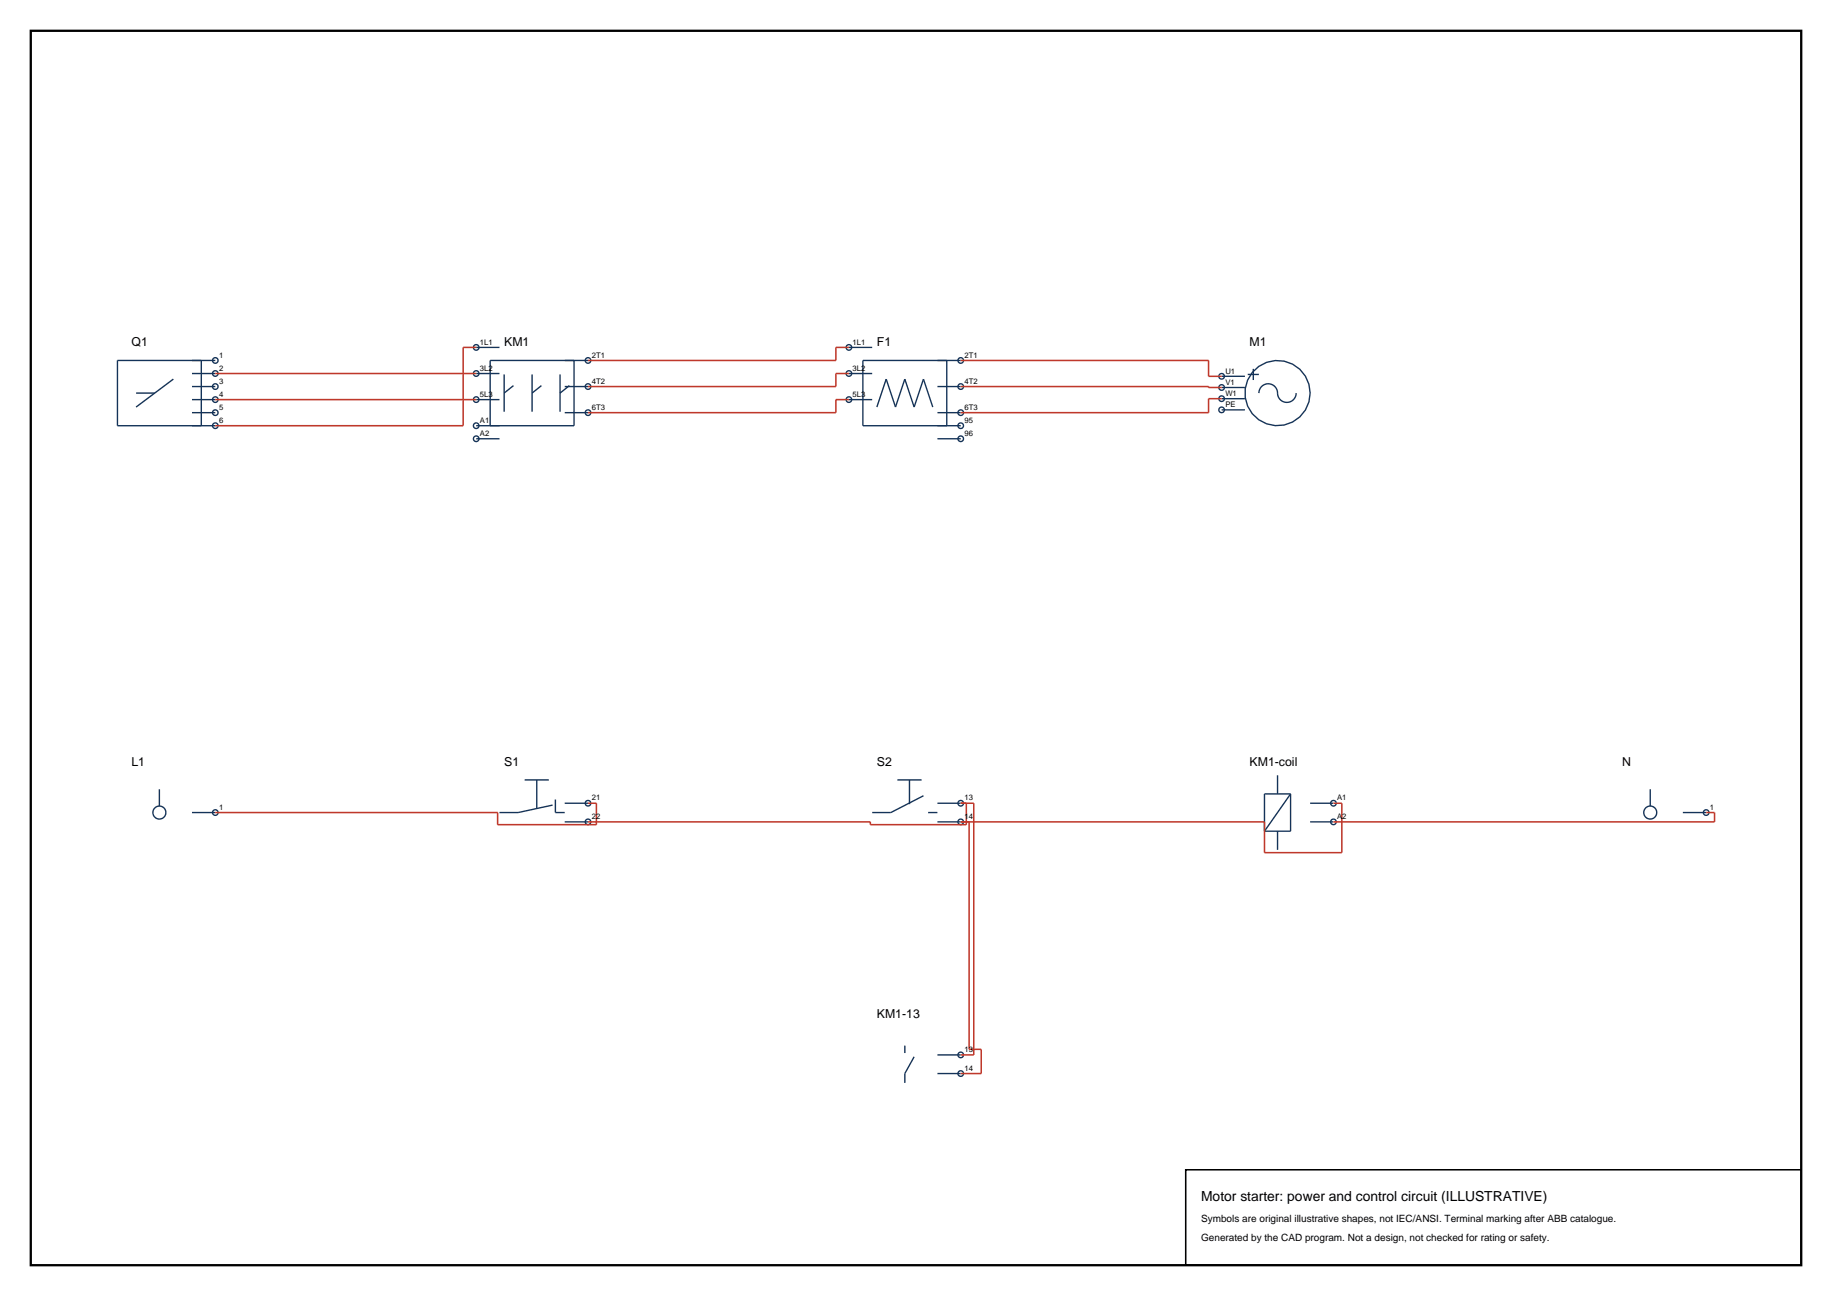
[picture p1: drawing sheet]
<svg xmlns="http://www.w3.org/2000/svg" width="420mm" height="297mm" viewBox="0 0 420 297" stroke-linecap="round" stroke-linejoin="round" font-family="sans-serif">
<path d="M7.1 7.1h405.8v282.8h-405.8z" fill="none" stroke="#000" stroke-width=".53"/>
<g fill="none" stroke="#143359" stroke-width=".32">
<path d="M109.2 79.6h5.3M194.6 79.6h5.4M31.2 90.1h4.3M39.7 86.9l-8.5 6.4M44 85.6h5.4M44 88.6h5.4M44 91.6h5.4M44 94.6h5.4M46.2 82.6v15M49.4 82.6h-22.5v15h22.5M109.2 85.6h5.3M109.2 91.6h5.3"/>
<path d="M115.6 85.8v8.6M117.7 88.4l-2.1 1.7M122 85.8v8.6M124.1 88.4l-2.1 1.7M128.4 85.8v8.6M129.5 88.6h5.3M129.5 94.6h5.3M130.5 88.4l-2.1 1.7M131.6 82.6v15h-22.4M134.8 82.6h-22.4v15M194.6 85.6h5.4M194.6 91.6h5.4"/>
<path d="M201 93.3l2.2-6.4 2.1 6.4 2.1-6.4 2.2 6.4 2.1-6.4 2.1 6.4M214.9 88.6h5.4M214.9 94.6h5.4M217.1 82.6v15M220.3 82.6h-22.5v15h22.5M280.1 86.2h5.3M280.1 88.8h5.3M280.1 91.4h5.3M280.1 93.9h5.3M286 85.8h2.6M287.3 84.5v2.6M288.6 90.1a2.16 2.16 0 0 1 2.3-2.1 2.16 2.16 0 0 1 2 2.4 2.14 2.14 0 0 0 2.3 1.8 2.14 2.14 0 0 0 2-2.1"/>
<path d="M109.2 100.5h5.3M214.9 100.5h5.4M120.3 178.7h5.5M123.1 178.7v6.7M205.7 178.7h5.6M208.5 178.7v5.6M292.9 177.7v4.2M36.5 180.9v3.8M44 186.2h5.4M126.7 184.5l-7.9 1.7h-4.3M127.3 183.2v3h2.2M129.5 184.1h5.3"/>
<path d="M129.5 188.3h5.3M211.7 182.4l-7.5 3.8h-4.2M212.8 186.2h2.1M214.9 184.1h5.4M214.9 188.3h5.4M292.9 190.5v4.3M295.9 181.9v8.6h-6M295.9 181.9h-6v8.6M295.9 181.9l-6 8.6M300.4 184.1h5.3M300.4 188.3h5.3M378.3 180.9v3.8"/>
<path d="M385.8 186.2h5.3M207.4 239.6v1.7M209.6 242.2l-2.2 3.8v2.2M214.9 241.8h5.4M214.9 246h5.4"/>
<circle cx="109.2" cy="79.6" r=".64"/>
<circle cx="194.6" cy="79.6" r=".64"/>
<circle cx="49.4" cy="88.6" r=".64"/>
<circle cx="49.4" cy="97.6" r=".64"/>
<circle cx="49.4" cy="85.6" r=".64"/>
<circle cx="49.4" cy="91.6" r=".64"/>
<circle cx="49.4" cy="94.6" r=".64"/>
<circle cx="49.4" cy="82.6" r=".64"/>
<circle cx="109.2" cy="97.6" r=".64"/>
<circle cx="109.2" cy="85.6" r=".64"/>
<circle cx="109.2" cy="91.6" r=".64"/>
<circle cx="134.8" cy="88.6" r=".64"/>
<circle cx="134.8" cy="82.6" r=".64"/>
<circle cx="134.8" cy="94.6" r=".64"/>
<circle cx="194.6" cy="85.6" r=".64"/>
<circle cx="194.6" cy="91.6" r=".64"/>
<circle cx="220.3" cy="88.6" r=".64"/>
<circle cx="220.3" cy="97.6" r=".64"/>
<circle cx="220.3" cy="82.6" r=".64"/>
<circle cx="220.3" cy="94.6" r=".64"/>
<circle cx="280.1" cy="86.2" r=".64"/>
<circle cx="280.1" cy="91.4" r=".64"/>
<circle cx="280.1" cy="93.9" r=".64"/>
<circle cx="280.1" cy="88.8" r=".64"/>
<circle cx="292.9" cy="90.1" r="7.5"/>
<circle cx="109.2" cy="100.5" r=".64"/>
<circle cx="220.3" cy="100.6" r=".64"/>
<circle cx="36.5" cy="186.2" r="1.5"/>
<circle cx="49.4" cy="186.2" r=".64"/>
<circle cx="134.8" cy="184.1" r=".64"/>
<circle cx="134.8" cy="188.3" r=".64"/>
<circle cx="220.3" cy="184.1" r=".64"/>
<circle cx="220.3" cy="188.3" r=".64"/>
<circle cx="305.7" cy="184.1" r=".64"/>
<circle cx="305.7" cy="188.3" r=".64"/>
<circle cx="378.3" cy="186.2" r="1.5"/>
<circle cx="391.1" cy="186.2" r=".64"/>
<circle cx="220.3" cy="241.8" r=".64"/>
<circle cx="220.3" cy="246" r=".64"/>
</g>
<g fill="none" stroke="#bf382b" stroke-width=".35">
<path d="M109.2 79.6h-3v18h-56.8M194.6 79.6h-3v3h-56.8M49.4 85.6h59.8M49.4 91.6h59.8M194.6 85.6h-3v3h-56.8M194.6 91.6h-3v3h-56.8M220.3 82.6h56.8v3.6h3M220.3 88.6h56.8v.2h3M280.1 91.4h-3v3.2h-56.8M134.8 184.1h1.9v4.9h-22.6v-2.8h-64.7M220.3 184.1h2.9v57.7h-2.9M221.5 184.1v4.9h-22v-.7h-64.7"/>
<path d="M222.2 188.3v52.2h2.8v5.5h-4.7M305.7 184.1h1.9v11.3h-17.7v-7.1h-69.6M391.1 186.2h2v2.1h-87.4"/>
</g>
<path d="M271.8 268.1h141.1v21.8h-141.1z" fill="none" stroke="#000" stroke-width=".35"/>
<text font-size="3.2" x="275.4" y="275.1">Motor starter: power and control circuit (ILLUSTRATIVE)</text>
<g font-size="2.8">
<text x="30.1" y="79.4">Q1</text>
<text x="115.6" y="79.4">KM1</text>
<text x="201" y="79.4">F1</text>
<text x="286.5" y="79.4">M1</text>
<text x="30.1" y="175.5">L1</text>
<text x="115.6" y="175.5">S1</text>
<text x="201" y="175.5">S2</text>
<text x="286.5" y="175.5">KM1-coil</text>
<text x="371.9" y="175.5">N</text>
<text x="201" y="233.2">KM1-13</text>
</g>
<g font-size="2.3">
<text x="275.4" y="280.1">Symbols are original illustrative shapes, not IEC/ANSI. Terminal marking after ABB catalogue.</text>
<text x="275.4" y="284.3">Generated by the CAD program. Not a design, not checked for rating or safety.</text>
</g>
<g font-size="1.8">
<text x="50.2" y="82">1</text>
<text x="110" y="79">1L1</text>
<text x="135.7" y="82">2T1</text>
<text x="195.5" y="79">1L1</text>
<text x="221.1" y="82">2T1</text>
<text x="50.2" y="85">2</text>
<text x="50.2" y="87.9">3</text>
<text x="110" y="85">3L2</text>
<text x="135.7" y="87.9">4T2</text>
<text x="195.5" y="85">3L2</text>
<text x="221.1" y="87.9">4T2</text>
<text x="280.9" y="85.6">U1</text>
<text x="280.9" y="88.2">V1</text>
<text x="50.2" y="90.9">4</text>
<text x="50.2" y="93.9">5</text>
<text x="110" y="90.9">5L3</text>
<text x="135.7" y="93.9">6T3</text>
<text x="195.5" y="90.9">5L3</text>
<text x="221.1" y="93.9">6T3</text>
<text x="280.9" y="90.7">W1</text>
<text x="280.9" y="93.3">PE</text>
<text x="50.2" y="96.9">6</text>
<text x="110" y="96.9">A1</text>
<text x="110" y="99.9">A2</text>
<text x="221.1" y="96.9">95</text>
<text x="221.1" y="99.9">96</text>
<text x="50.2" y="185.6">1</text>
<text x="135.7" y="183.4">21</text>
<text x="221.1" y="183.4">13</text>
<text x="306.6" y="183.4">A1</text>
<text x="392" y="185.6">1</text>
<text x="135.7" y="187.7">22</text>
<text x="221.1" y="187.7">14</text>
<text x="306.6" y="187.7">A2</text>
<text x="221.1" y="241.1">13</text>
<text x="221.1" y="245.4">14</text>
</g>
</svg>
